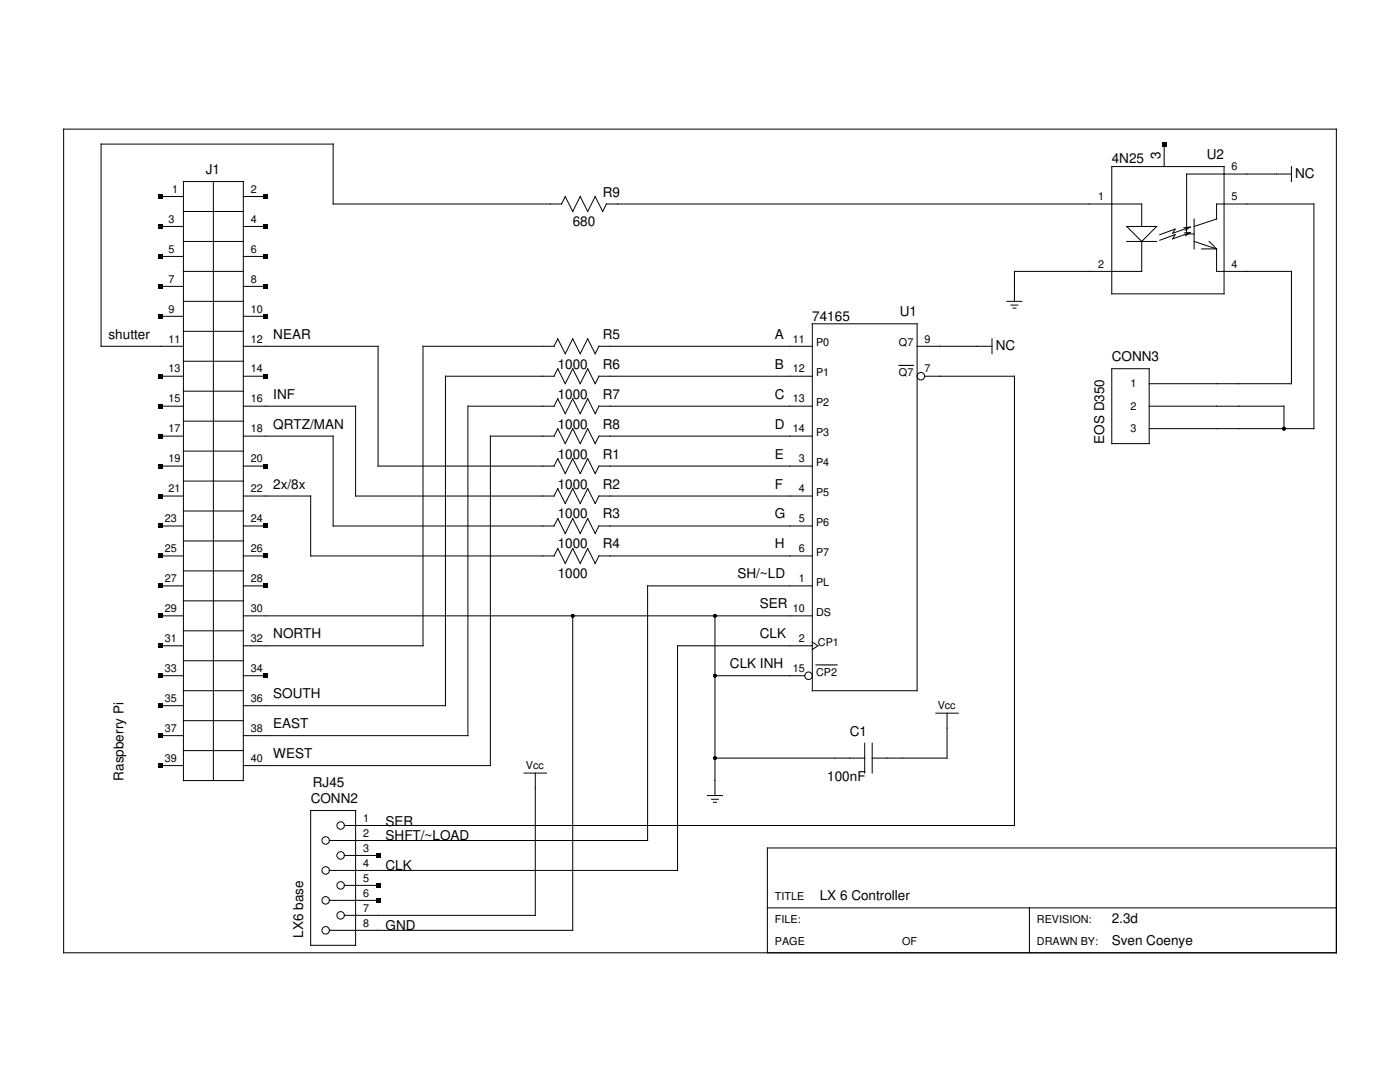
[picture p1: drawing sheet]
<svg xmlns="http://www.w3.org/2000/svg" width="279mm" height="216mm" viewBox="0 0 279 216" stroke-linecap="round" stroke-linejoin="round" font-family="sans-serif">
<g fill="none" stroke="#000" stroke-width=".2">
<path d="M12.7 25.8h254v164.3h-254zM32.1 39.2h4.5M36.6 36.2h12v119.6h-12zM42.6 36.2v119.6M48.6 39.2h4.4M221.9 33.2h22.4v25.4h-22.4zM232.3 28.8v4.4M257.7 34.7h-20.9v12h1.5M257.7 33.2v3M32.1 45.2h4.5M32.1 51.2h4.5M32.1 57.1h4.5"/>
<path d="M36.6 48.2h12M36.6 54.2h12M36.6 42.2h12M48.6 45.2h4.4M48.6 51.2h4.4M48.6 57.1h4.4M112.1 40.7l.7-1.5 1.5 3 1.5-3 1.5 3 1.5-3 1.5 3 .7-1.5h106.9v4.5M112.1 40.7h-45.6v-11.9h-46.3v40.3h16.4M224.9 48.2h5.9M224.9 45.2h5.9l-2.9 3zM227.9 48.2v6h-25.4v5.9M236.3 45.4l1.2-.1-1 .6"/>
<path d="M236.4 46.5l1.1-.1-.9 .7M237.6 45.3l-3.6 1.2 .5-.8-3 1.1M237.6 46.4l-3.6 1.3 .5-.9-3 1.1M238.3 45.2l4.5-1.5v-3h19.4v44.8h-32.9M238.3 43.7v6M238.3 48.2l4.5 1.5M239.8 49.7h3M241.3 48.2l1.5 1.5M242.8 49.7v4.5h14.9v22.4h-28.4M32.1 75.1h4.5M32.1 63.1h4.5M36.6 60.1h12"/>
<path d="M36.6 78.1h12M36.6 72.1h12M36.6 66.1h12M48.6 69.1h26.9v23.9h35.1M48.6 75.1h4.4M48.6 63.1h4.4M110.6 69.1l.7-1.5 1.5 3 1.5-3 1.5 3 1.5-3 1.5 3 .7-1.5h42.6M110.6 75.1l.7-1.5 1.5 3 1.5-3 1.5 3 1.5-3 1.5 3 .7-1.5h42.6M110.6 69.1h-26.2v59.8h-35.8M110.6 75.1h-21.7v65.7h-40.3M162.1 64.6h20.9v73.2h-20.9zM183 69.1h15"/>
<path d="M184.5 75.1h18v89.6h-133.8M198 67.6v3M201 60.1h2.9M201.8 60.9h1.3M202.2 61.5h.6M221.9 73.6h7.4v14.9h-7.4zM32.1 81h4.5M32.1 87h4.5M32.1 93h4.5M32.1 99h4.5M36.6 84h12M36.6 90h12"/>
<path d="M36.6 96h12M48.6 81h22.4v18h39.6M48.6 87h17.9v18h44.1M48.6 93h4.4M48.6 99h13.4v11.9h48.6M110.6 81l.7-1.4 1.5 2.9 1.5-2.9 1.5 2.9 1.5-2.9 1.5 2.9 .7-1.5h42.6M110.6 87l.7-1.5 1.5 3 1.5-3 1.5 3 1.5-3 1.5 3 .7-1.5h42.6M110.6 93l.7-1.5 1.5 3 1.5-3 1.5 3 1.5-3 1.5 3 .7-1.5h42.6M110.6 99l.7-1.5 1.5 3 1.5-3 1.5 3 1.5-3 1.5 3 .7-1.5h42.6M110.6 81h-17.2v65.8h-44.8M110.6 87h-12.7v65.8h-49.3M229.3 81h26.9v4.5"/>
<path d="M32.1 105h4.5M32.1 110.9h4.5M32.1 116.9h4.5M36.6 107.9h12M36.6 113.9h12M36.6 102h12M36.6 119.9h12M48.6 105h4.4M48.6 110.9h4.4M48.6 116.9h4.4M110.6 105l.7-1.5 1.5 2.9 1.5-2.9 1.5 2.9 1.5-2.9 1.5 2.9 .7-1.4h42.6M110.6 110.9l.7-1.5 1.5 3 1.5-3 1.5 3 1.5-3 1.5 3 .7-1.5h42.6"/>
<path d="M162.1 116.9h-32.9v50.8h-63.5M32.1 122.9h4.5M32.1 128.9h4.5M32.1 134.8h4.5M36.6 137.8h12M36.6 131.8h12M36.6 125.9h12M48.6 122.9h113.5M48.6 134.8h4.4M114.3 122.9v62.7h-48.6M142.7 134.8h17.9M142.7 122.9v35.8"/>
<path d="M162.1 128.9h-26.9v44.8h-69.5M162.1 128.1l1.1 .8-1.1 .7M32.1 146.8h4.5M32.1 152.8h4.5M32.1 140.8h4.5M36.6 143.8h12M36.6 149.8h12M104.6 154.3h4.5M106.8 154.3v28.3h-38.1M141.2 158.7h3M142 159.5h1.4M142.7 151.3h29.9"/>
<path d="M172.6 148.3v6M174.1 148.3v6M186.8 142.3h4.4M189 142.3v9h-14.9M62 161.7h9v26.9h-9zM65.7 179.7h9.8M68.7 170.7h6.8M68.7 176.7h6.8M142.4 160.1h.6M266.7 169.2h-113.6v20.9M153.1 181.2h113.6M205.4 181.2v8.9"/>
<circle cx="183.8" cy="75.1" r=".75"/>
<circle cx="161.4" cy="134.8" r=".75"/>
<circle cx="65" cy="179.7" r=".75"/>
<circle cx="65" cy="173.7" r=".75"/>
<circle cx="65" cy="167.7" r=".75"/>
<circle cx="68" cy="170.7" r=".75"/>
<circle cx="68" cy="164.7" r=".75"/>
<circle cx="68" cy="176.7" r=".75"/>
<circle cx="65" cy="185.6" r=".75"/>
<circle cx="68" cy="182.6" r=".75"/>
</g>
<path d="M179.4 72.9h2.9M162.9 132.7h4.2" fill="none" stroke="#000" stroke-width=".22"/>
<g fill="#000">
<path d="M31.7 38.8h.9v.9h-.9zM52.6 38.8h.9v.9h-.9zM231.9 28.3h.9v.9h-.9zM31.7 44.7h.9v.9h-.9zM31.7 50.7h.9v.9h-.9zM31.7 56.7h.9v.9h-.9zM52.6 44.7h.9v.9h-.9zM52.6 56.7h.9v.9h-.9zM52.6 50.7h.9v.9h-.9zM31.7 62.7h.9v.9h-.9zM31.7 74.6h.9v.9h-.9zM52.6 62.7h.9v.9h-.9z"/>
<path d="M52.6 74.6h.9v.9h-.9zM31.7 86.6h.9v.9h-.9zM31.7 92.6h.9v.8h-.9zM31.7 80.6h.9v.9h-.9zM31.7 98.5h.9v.9h-.9zM52.6 92.6h.9v.8h-.9zM31.7 104.5h.9v.9h-.9zM31.7 110.5h.9v.9h-.9zM31.7 116.5h.9v.9h-.9zM52.6 104.5h.9v.9h-.9zM52.6 116.5h.9v.9h-.9zM52.6 110.5h.9v.9h-.9z"/>
<path d="M31.7 122.4h.9v.9h-.9zM31.7 134.4h.9v.9h-.9zM31.7 128.4h.9v.9h-.9zM52.6 134.4h.9v.9h-.9zM31.7 146.3h.9v.9h-.9zM31.7 152.3h.9v.9h-.9zM31.7 140.4h.9v.9h-.9zM75 170.2h.9v.9h-.9zM75 176.2h.9v.9h-.9zM75 179.2h.9v.9h-.9z"/>
<circle cx="256.2" cy="85.5" r=".37"/>
<circle cx="114.3" cy="122.9" r=".37"/>
<circle cx="142.7" cy="122.9" r=".37"/>
<circle cx="142.7" cy="134.8" r=".37"/>
<circle cx="142.7" cy="151.3" r=".37"/>
</g>
<g font-size="2.7">
<text x="41.1" y="34.7">J1</text>
<text x="221.9" y="32.5">4N25</text>
<text x="231.6" y="31.8" transform="rotate(-90 231.6 31.8)">3</text>
<text x="240.8" y="31.7">U2</text>
<text x="258.5" y="35.4">NC</text>
<text x="120.3" y="39.2">R9</text>
<text x="114.3" y="45.2">680</text>
<text x="162.1" y="64">74165</text>
<text x="179.6" y="63.1">U1</text>
<text x="21.7" y="67.6">shutter</text>
<text x="54.5" y="67.6">NEAR</text>
<text x="120.3" y="67.6">R5</text>
<text x="154.6" y="67.6">A</text>
<text x="198.7" y="69.8">NC</text>
<text x="111.3" y="73.6">1000</text>
<text x="120.3" y="73.6">R6</text>
<text x="154.6" y="73.6">B</text>
<text x="221.9" y="72.1">CONN3</text>
<text x="54.5" y="79.6">INF</text>
<text x="111.3" y="79.6">1000</text>
<text x="120.3" y="79.6">R7</text>
<text x="154.6" y="79.6">C</text>
<text x="54.5" y="85.5">QRTZ/MAN</text>
<text x="111.3" y="85.5">1000</text>
<text x="120.3" y="85.5">R8</text>
<text x="154.6" y="85.5">D</text>
<text x="220.4" y="88.5" transform="rotate(-90 220.4 88.5)">EOS D350</text>
<text x="111.3" y="91.5">1000</text>
<text x="120.3" y="91.5">R1</text>
<text x="154.6" y="91.5">E</text>
<text x="54.5" y="97.5">2x/8x</text>
<text x="111.3" y="97.5">1000</text>
<text x="120.3" y="97.5">R2</text>
<text x="154.6" y="97.5">F</text>
<text x="111.3" y="103.5">1000</text>
<text x="120.3" y="103.5">R3</text>
<text x="154.6" y="103.5">G</text>
<text x="111.3" y="109.4">1000</text>
<text x="120.3" y="109.4">R4</text>
<text x="154.6" y="109.4">H</text>
<text x="111.3" y="115.4">1000</text>
<text x="147.2" y="115.4">SH/~LD</text>
<text x="151.7" y="121.4">SER</text>
<text x="54.5" y="127.4">NORTH</text>
<text x="151.7" y="127.4">CLK</text>
<text x="145.7" y="133.3">CLK INH</text>
<text x="54.5" y="139.3">SOUTH</text>
<text x="54.5" y="145.3">EAST</text>
<text x="169.6" y="146.8">C1</text>
<text x="24.7" y="155.8" transform="rotate(-90 24.7 155.8)">Raspberry Pi</text>
<text x="54.5" y="151.3">WEST</text>
<text x="165.1" y="155.8">100nF</text>
<text x="62" y="160.2">CONN2</text>
<text x="62.4" y="157">RJ45</text>
<text x="76.9" y="167.7">SHFT/~LOAD</text>
<text x="76.9" y="164.7">SER</text>
<text x="76.9" y="173.7">CLK</text>
<text x="163.6" y="179.7">LX 6 Controller</text>
<text x="76.9" y="185.6">GND</text>
<text x="221.9" y="184.1">2.3d</text>
<text x="60.5" y="187.1" transform="rotate(-90 60.5 187.1)">LX6 base</text>
<text x="221.9" y="188.6">Sven Coenye</text>
</g>
<g font-size="2.2">
<text x="245.8" y="34">6</text>
<text x="34.4" y="38.5">1</text>
<text x="50.1" y="38.5">2</text>
<text x="219.2" y="40">1</text>
<text x="245.8" y="40">5</text>
<text x="33.6" y="44.4">3</text>
<text x="50.1" y="44.4">4</text>
<text x="33.6" y="50.4">5</text>
<text x="50.1" y="50.4">6</text>
<text x="219.2" y="53.4">2</text>
<text x="245.8" y="53.4">4</text>
<text x="33.6" y="56.4">7</text>
<text x="50.1" y="56.4">8</text>
<text x="33.6" y="62.4">9</text>
<text x="50.1" y="62.4">10</text>
<text x="33.6" y="68.3">11</text>
<text x="50.1" y="68.3">12</text>
<text x="158.2" y="68.3">11</text>
<text x="162.9" y="69.1">P0</text>
<text x="179.4" y="69.1">Q7</text>
<text x="184.5" y="68.3">9</text>
<text x="33.6" y="74.3">13</text>
<text x="50.1" y="74.3">14</text>
<text x="158.2" y="74.3">12</text>
<text x="162.9" y="75.1">P1</text>
<text x="179.4" y="75.1">Q7</text>
<text x="184.5" y="74.3">7</text>
<text x="225.6" y="77.3">1</text>
<text x="33.6" y="80.3">15</text>
<text x="50.1" y="80.3">16</text>
<text x="158.2" y="80.3">13</text>
<text x="162.9" y="81">P2</text>
<text x="225.6" y="81.8">2</text>
<text x="33.6" y="86.3">17</text>
<text x="50.1" y="86.3">18</text>
<text x="158.2" y="86.3">14</text>
<text x="162.9" y="87">P3</text>
<text x="225.6" y="86.3">3</text>
<text x="33.6" y="92.3">19</text>
<text x="50.1" y="92.3">20</text>
<text x="159.4" y="92.3">3</text>
<text x="162.9" y="93">P4</text>
<text x="33.6" y="98.2">21</text>
<text x="50.1" y="98.2">22</text>
<text x="159.4" y="98.2">4</text>
<text x="162.9" y="99">P5</text>
<text x="32.9" y="104.2">23</text>
<text x="50.1" y="104.2">24</text>
<text x="159.4" y="104.2">5</text>
<text x="162.9" y="105">P6</text>
<text x="32.9" y="110.2">25</text>
<text x="50.1" y="110.2">26</text>
<text x="159.4" y="110.2">6</text>
<text x="162.9" y="110.9">P7</text>
<text x="32.9" y="116.2">27</text>
<text x="50.1" y="116.2">28</text>
<text x="159.4" y="116.2">1</text>
<text x="162.9" y="116.9">PL</text>
<text x="32.9" y="122.1">29</text>
<text x="50.1" y="122.1">30</text>
<text x="158.2" y="122.1">10</text>
<text x="162.9" y="122.9">DS</text>
<text x="32.9" y="128.1">31</text>
<text x="50.1" y="128.1">32</text>
<text x="159.4" y="128.1">2</text>
<text x="163.2" y="128.9">CP1</text>
<text x="32.9" y="134.1">33</text>
<text x="50.1" y="134.1">34</text>
<text x="158.2" y="134.1">15</text>
<text x="162.9" y="134.8">CP2</text>
<text x="32.9" y="140.1">35</text>
<text x="50.1" y="140.1">36</text>
<text x="187.1" y="141.6">Vcc</text>
<text x="32.9" y="146">37</text>
<text x="50.1" y="146">38</text>
<text x="32.9" y="152">39</text>
<text x="50.1" y="152">40</text>
<text x="105" y="153.5">Vcc</text>
<text x="72.5" y="164">1</text>
<text x="72.5" y="167">2</text>
<text x="72.5" y="169.9">3</text>
<text x="72.5" y="172.9">4</text>
<text x="72.5" y="175.9">5</text>
<text x="72.5" y="178.9">6</text>
<text x="154.6" y="179.7">TITLE</text>
<text x="72.5" y="181.9">7</text>
<text x="72.5" y="184.9">8</text>
<text x="154.6" y="184.1">FILE:</text>
<text x="206.9" y="184.1">REVISION:</text>
<text x="154.6" y="188.6">PAGE</text>
<text x="180" y="188.6">OF</text>
<text x="206.9" y="188.6">DRAWN BY:</text>
</g>
</svg>
